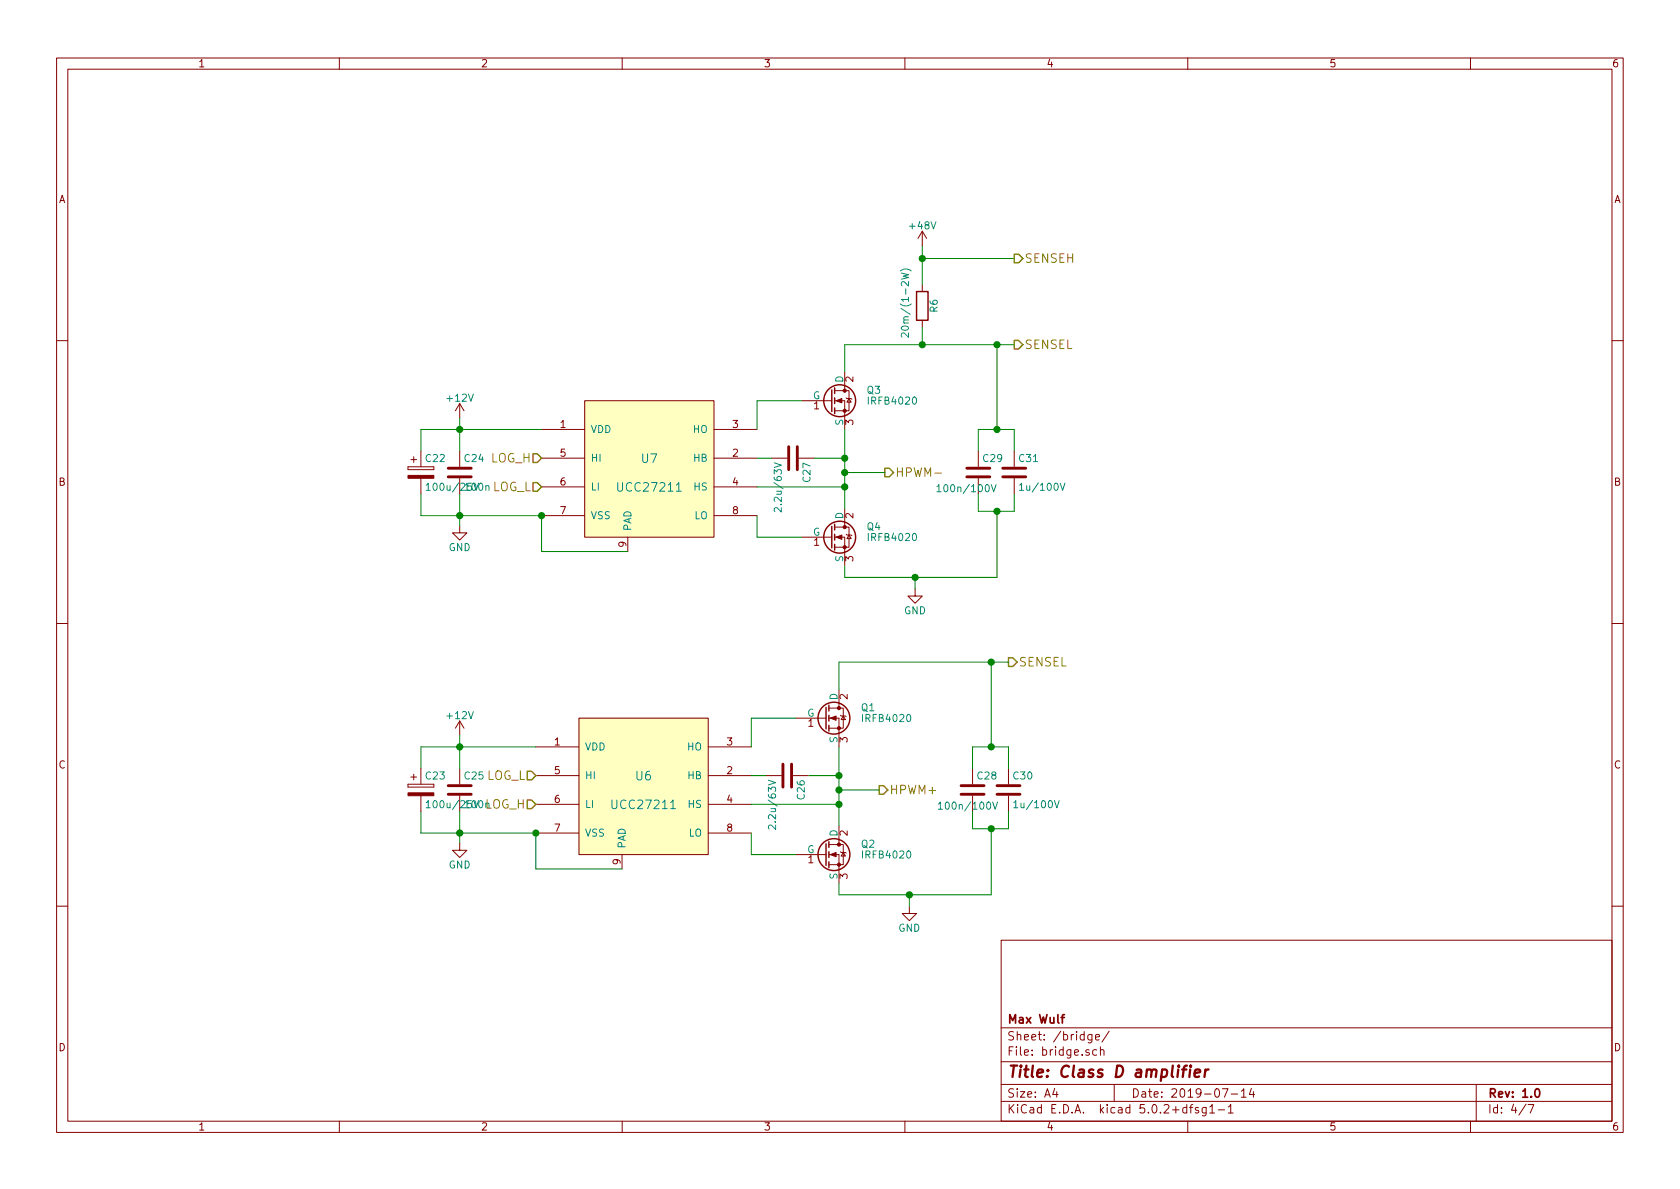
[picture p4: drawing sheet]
EESchema Schematic File Version 4
LIBS:classD-cache
EELAYER 26 0
EELAYER END
$Descr A4 11693 8268
encoding utf-8
Sheet 4 7
Title "Class D amplifier"
Date "2019-07-14"
Rev "1.0"
Comp "Max Wulf"
Comment1 ""
Comment2 ""
Comment3 ""
Comment4 ""
$EndDescr
$Comp
L UCC27211:UCC27211 U7
U 1 1
P 4520 3280
F 0 "U7" H 4520 3380 60  0000 C CNN
F 1 "UCC27211" H 4520 3180 60  0000 C CNN
F 2 "Package_SO:Texas_HTSOP-8-1EP_3.9x4.9mm_P1.27mm_EP2.95x4.9mm_Mask2.4x3.1mm_ThermalVias" H 4770 2880 60  0001 C CNN
F 3 "" H 4770 2880 60  0001 C CNN
	1    4520 3280
	1    0    0    -1  
$EndComp
$Comp
L irfb4020:IRFB4020 Q3
U 1 1
P 5780 2780
F 0 "Q3" H 6030 2855 50  0000 L CNN
F 1 "IRFB4020" H 6030 2780 50  0000 L CNN
F 2 "Package_TO_SOT_THT:TO-220-3_Vertical" H 6030 2705 50  0001 L CIN
F 3 "" H 5780 2780 50  0001 L CNN
	1    5780 2780
	1    0    0    -1  
$EndComp
$Comp
L irfb4020:IRFB4020 Q4
U 1 1
P 5780 3730
F 0 "Q4" H 6030 3805 50  0000 L CNN
F 1 "IRFB4020" H 6030 3730 50  0000 L CNN
F 2 "Package_TO_SOT_THT:TO-220-3_Vertical" H 6030 3655 50  0001 L CIN
F 3 "" H 5780 3730 50  0001 L CNN
	1    5780 3730
	1    0    0    -1  
$EndComp
$Comp
L classD-rescue:C-classD_0_6-rescue C29
U 1 1
P 6810 3280
F 0 "C29" H 6835 3380 50  0000 L CNN
F 1 "100n/100V" H 6510 3170 50  0000 L CNN
F 2 "Capacitor_SMD:C_0805_2012Metric_Pad1.15x1.40mm_HandSolder" H 6848 3130 50  0001 C CNN
F 3 "" H 6810 3280 50  0001 C CNN
	1    6810 3280
	1    0    0    -1  
$EndComp
$Comp
L classD-rescue:C-classD_0_6-rescue C31
U 1 1
P 7060 3280
F 0 "C31" H 7085 3380 50  0000 L CNN
F 1 "1u/100V" H 7085 3180 50  0000 L CNN
F 2 "Capacitor_SMD:C_0805_2012Metric_Pad1.15x1.40mm_HandSolder" H 7098 3130 50  0001 C CNN
F 3 "" H 7060 3280 50  0001 C CNN
	1    7060 3280
	1    0    0    -1  
$EndComp
$Comp
L classD-rescue:C-classD_0_6-rescue C27
U 1 1
P 5520 3180
F 0 "C27" H 5545 3280 50  0000 L CNN
F 1 "2.2u/63V" H 5545 3080 50  0000 L CNN
F 2 "Capacitor_SMD:C_1206_3216Metric_Pad1.42x1.75mm_HandSolder" H 5558 3030 50  0001 C CNN
F 3 "" H 5520 3180 50  0001 C CNN
	1    5520 3180
	0    1    1    0   
$EndComp
$Comp
L classD-rescue:R-classD_0_6-rescue R6
U 1 1
P 6420 2120
F 0 "R6" V 6500 2120 50  0000 C CNN
F 1 "20m/(1-2W)" V 6300 2140 50  0000 C CNN
F 2 "Resistor_SMD:R_2512_6332Metric_Pad1.52x3.35mm_HandSolder" V 6350 2120 50  0001 C CNN
F 3 "" H 6420 2120 50  0001 C CNN
	1    6420 2120
	1    0    0    -1  
$EndComp
$Comp
L classD-rescue:C-classD_0_6-rescue C24
U 1 1
P 3200 3280
F 0 "C24" H 3225 3380 50  0000 L CNN
F 1 "100n" H 3225 3180 50  0000 L CNN
F 2 "Capacitor_SMD:C_0805_2012Metric_Pad1.15x1.40mm_HandSolder" H 3238 3130 50  0001 C CNN
F 3 "" H 3200 3280 50  0001 C CNN
	1    3200 3280
	1    0    0    -1  
$EndComp
Text HLabel 3770 3180 0    60   Input ~ 0
LOG_H
Text HLabel 3770 3380 0    60   Input ~ 0
LOG_L
$Comp
L power:GND #PWR041
U 1 1
P 3200 3650
F 0 "#PWR041" H 3200 3400 50  0001 C CNN
F 1 "GND" H 3200 3500 50  0000 C CNN
F 2 "" H 3200 3650 50  0001 C CNN
F 3 "" H 3200 3650 50  0001 C CNN
	1    3200 3650
	1    0    0    -1  
$EndComp
$Comp
L power:+12V #PWR042
U 1 1
P 3200 2900
F 0 "#PWR042" H 3200 2750 50  0001 C CNN
F 1 "+12V" H 3200 3040 50  0000 C CNN
F 2 "" H 3200 2900 50  0001 C CNN
F 3 "" H 3200 2900 50  0001 C CNN
	1    3200 2900
	1    0    0    -1  
$EndComp
Text HLabel 6160 3280 2    60   Output ~ 0
HPWM-
$Comp
L power:GND #PWR043
U 1 1
P 6370 4090
F 0 "#PWR043" H 6370 3840 50  0001 C CNN
F 1 "GND" H 6370 3940 50  0000 C CNN
F 2 "" H 6370 4090 50  0001 C CNN
F 3 "" H 6370 4090 50  0001 C CNN
	1    6370 4090
	1    0    0    -1  
$EndComp
Wire Wire Line
	2930 2980 3200 2980
Wire Wire Line
	3200 2900 3200 2980
Wire Wire Line
	3200 3430 3200 3580
Wire Wire Line
	2930 3580 3200 3580
Connection ~ 3200 2980
Connection ~ 3200 3580
Wire Wire Line
	5880 3380 5270 3380
Wire Wire Line
	5580 3730 5270 3730
Wire Wire Line
	5270 3730 5270 3580
Wire Wire Line
	5270 2980 5270 2780
Wire Wire Line
	5270 2780 5580 2780
Wire Wire Line
	5880 2980 5880 3180
Connection ~ 5880 3380
Wire Wire Line
	6160 3280 5880 3280
Connection ~ 5880 3280
Connection ~ 5880 3180
Wire Wire Line
	5670 3180 5880 3180
Wire Wire Line
	5370 3180 5270 3180
Wire Wire Line
	5880 2580 5880 2390
Wire Wire Line
	5880 2390 6420 2390
Wire Wire Line
	6940 2390 6940 2980
Wire Wire Line
	6810 2980 6940 2980
Wire Wire Line
	6810 2980 6810 3130
Wire Wire Line
	7060 2980 7060 3130
Connection ~ 6940 2980
Wire Wire Line
	6810 3430 6810 3550
Wire Wire Line
	6810 3550 6940 3550
Wire Wire Line
	7060 3550 7060 3430
Wire Wire Line
	6940 4010 6940 3550
Wire Wire Line
	5880 4010 6370 4010
Wire Wire Line
	5880 4010 5880 3930
Connection ~ 6940 3550
Wire Wire Line
	6370 4090 6370 4010
Connection ~ 6370 4010
Wire Wire Line
	2930 3130 2930 2980
Wire Wire Line
	2930 3430 2930 3580
Wire Wire Line
	6420 2270 6420 2390
Connection ~ 6420 2390
Wire Wire Line
	7060 1790 6420 1790
Wire Wire Line
	6420 1700 6420 1790
Text HLabel 7060 1790 2    60   Output ~ 0
SENSEH
Text HLabel 7060 2390 2    60   Output ~ 0
SENSEL
Connection ~ 6940 2390
$Comp
L UCC27211:UCC27211 U6
U 1 1
P 4480 5490
F 0 "U6" H 4480 5590 60  0000 C CNN
F 1 "UCC27211" H 4480 5390 60  0000 C CNN
F 2 "Package_SO:Texas_HTSOP-8-1EP_3.9x4.9mm_P1.27mm_EP2.95x4.9mm_Mask2.4x3.1mm_ThermalVias" H 4730 5090 60  0001 C CNN
F 3 "" H 4730 5090 60  0001 C CNN
	1    4480 5490
	1    0    0    -1  
$EndComp
$Comp
L irfb4020:IRFB4020 Q1
U 1 1
P 5740 4990
F 0 "Q1" H 5990 5065 50  0000 L CNN
F 1 "IRFB4020" H 5990 4990 50  0000 L CNN
F 2 "Package_TO_SOT_THT:TO-220-3_Vertical" H 5990 4915 50  0001 L CIN
F 3 "" H 5740 4990 50  0001 L CNN
	1    5740 4990
	1    0    0    -1  
$EndComp
$Comp
L irfb4020:IRFB4020 Q2
U 1 1
P 5740 5940
F 0 "Q2" H 5990 6015 50  0000 L CNN
F 1 "IRFB4020" H 5990 5940 50  0000 L CNN
F 2 "Package_TO_SOT_THT:TO-220-3_Vertical" H 5990 5865 50  0001 L CIN
F 3 "" H 5740 5940 50  0001 L CNN
	1    5740 5940
	1    0    0    -1  
$EndComp
$Comp
L classD-rescue:C-classD_0_6-rescue C28
U 1 1
P 6770 5490
F 0 "C28" H 6795 5590 50  0000 L CNN
F 1 "100n/100V" H 6520 5380 50  0000 L CNN
F 2 "Capacitor_SMD:C_0805_2012Metric_Pad1.15x1.40mm_HandSolder" H 6808 5340 50  0001 C CNN
F 3 "" H 6770 5490 50  0001 C CNN
	1    6770 5490
	1    0    0    -1  
$EndComp
$Comp
L classD-rescue:C-classD_0_6-rescue C30
U 1 1
P 7020 5490
F 0 "C30" H 7045 5590 50  0000 L CNN
F 1 "1u/100V" H 7045 5390 50  0000 L CNN
F 2 "Capacitor_SMD:C_0805_2012Metric_Pad1.15x1.40mm_HandSolder" H 7058 5340 50  0001 C CNN
F 3 "" H 7020 5490 50  0001 C CNN
	1    7020 5490
	1    0    0    -1  
$EndComp
$Comp
L classD-rescue:C-classD_0_6-rescue C26
U 1 1
P 5480 5390
F 0 "C26" H 5505 5490 50  0000 L CNN
F 1 "2.2u/63V" H 5505 5290 50  0000 L CNN
F 2 "Capacitor_SMD:C_1206_3216Metric_Pad1.42x1.75mm_HandSolder" H 5518 5240 50  0001 C CNN
F 3 "" H 5480 5390 50  0001 C CNN
	1    5480 5390
	0    1    1    0   
$EndComp
$Comp
L classD-rescue:C-classD_0_6-rescue C25
U 1 1
P 3200 5490
F 0 "C25" H 3225 5590 50  0000 L CNN
F 1 "100n" H 3225 5390 50  0000 L CNN
F 2 "Capacitor_SMD:C_0805_2012Metric_Pad1.15x1.40mm_HandSolder" H 3238 5340 50  0001 C CNN
F 3 "" H 3200 5490 50  0001 C CNN
	1    3200 5490
	1    0    0    -1  
$EndComp
Text HLabel 3730 5390 0    60   Input ~ 0
LOG_L
Text HLabel 3730 5590 0    60   Input ~ 0
LOG_H
$Comp
L power:GND #PWR044
U 1 1
P 3200 5860
F 0 "#PWR044" H 3200 5610 50  0001 C CNN
F 1 "GND" H 3200 5710 50  0000 C CNN
F 2 "" H 3200 5860 50  0001 C CNN
F 3 "" H 3200 5860 50  0001 C CNN
	1    3200 5860
	1    0    0    -1  
$EndComp
$Comp
L power:+12V #PWR045
U 1 1
P 3200 5110
F 0 "#PWR045" H 3200 4960 50  0001 C CNN
F 1 "+12V" H 3200 5250 50  0000 C CNN
F 2 "" H 3200 5110 50  0001 C CNN
F 3 "" H 3200 5110 50  0001 C CNN
	1    3200 5110
	1    0    0    -1  
$EndComp
Text HLabel 6120 5490 2    60   Output ~ 0
HPWM+
$Comp
L power:GND #PWR046
U 1 1
P 6330 6300
F 0 "#PWR046" H 6330 6050 50  0001 C CNN
F 1 "GND" H 6330 6150 50  0000 C CNN
F 2 "" H 6330 6300 50  0001 C CNN
F 3 "" H 6330 6300 50  0001 C CNN
	1    6330 6300
	1    0    0    -1  
$EndComp
Wire Wire Line
	2930 5190 3200 5190
Wire Wire Line
	3200 5110 3200 5190
Wire Wire Line
	3200 5640 3200 5790
Wire Wire Line
	2930 5790 3200 5790
Connection ~ 3200 5190
Connection ~ 3200 5790
Wire Wire Line
	5840 5590 5230 5590
Wire Wire Line
	5540 5940 5230 5940
Wire Wire Line
	5230 5940 5230 5790
Wire Wire Line
	5230 5190 5230 4990
Wire Wire Line
	5230 4990 5540 4990
Wire Wire Line
	5840 5190 5840 5390
Connection ~ 5840 5590
Wire Wire Line
	6120 5490 5840 5490
Connection ~ 5840 5490
Connection ~ 5840 5390
Wire Wire Line
	5630 5390 5840 5390
Wire Wire Line
	5330 5390 5230 5390
Wire Wire Line
	5840 4790 5840 4600
Wire Wire Line
	5840 4600 6900 4600
Wire Wire Line
	6900 4600 6900 5190
Wire Wire Line
	6770 5190 6900 5190
Wire Wire Line
	6770 5190 6770 5340
Wire Wire Line
	7020 5190 7020 5340
Connection ~ 6900 5190
Wire Wire Line
	6770 5640 6770 5760
Wire Wire Line
	6770 5760 6900 5760
Wire Wire Line
	7020 5760 7020 5640
Wire Wire Line
	6900 6220 6900 5760
Wire Wire Line
	5840 6220 6330 6220
Wire Wire Line
	5840 6220 5840 6140
Connection ~ 6900 5760
Wire Wire Line
	6330 6300 6330 6220
Connection ~ 6330 6220
Wire Wire Line
	2930 5340 2930 5190
Wire Wire Line
	2930 5640 2930 5790
Text HLabel 7020 4600 2    60   Output ~ 0
SENSEL
Connection ~ 6900 4600
$Comp
L power:+48V #PWR047
U 1 1
P 6420 1700
F 0 "#PWR047" H 6420 1550 50  0001 C CNN
F 1 "+48V" H 6420 1840 50  0000 C CNN
F 2 "" H 6420 1700 50  0001 C CNN
F 3 "" H 6420 1700 50  0001 C CNN
	1    6420 1700
	1    0    0    -1  
$EndComp
Connection ~ 6420 1790
$Comp
L classD-rescue:CP-classD_0_6-rescue C22
U 1 1
P 2930 3280
F 0 "C22" H 2955 3380 50  0000 L CNN
F 1 "100u/25V" H 2955 3180 50  0000 L CNN
F 2 "Capacitor_THT:CP_Radial_D8.0mm_P3.50mm" H 2968 3130 50  0001 C CNN
F 3 "" H 2930 3280 50  0001 C CNN
	1    2930 3280
	1    0    0    -1  
$EndComp
$Comp
L classD-rescue:CP-classD_0_6-rescue C23
U 1 1
P 2930 5490
F 0 "C23" H 2955 5590 50  0000 L CNN
F 1 "100u/25V" H 2955 5390 50  0000 L CNN
F 2 "Capacitor_THT:CP_Radial_D8.0mm_P3.50mm" H 2968 5340 50  0001 C CNN
F 3 "" H 2930 5490 50  0001 C CNN
	1    2930 5490
	1    0    0    -1  
$EndComp
Wire Wire Line
	3200 2980 3770 2980
Wire Wire Line
	3200 2980 3200 3130
Wire Wire Line
	3200 3580 3200 3650
Wire Wire Line
	3200 3580 3770 3580
Wire Wire Line
	5880 3380 5880 3530
Wire Wire Line
	5880 3280 5880 3380
Wire Wire Line
	5880 3180 5880 3280
Wire Wire Line
	6940 2980 7060 2980
Wire Wire Line
	6940 3550 7060 3550
Wire Wire Line
	6370 4010 6940 4010
Wire Wire Line
	6420 2390 6940 2390
Wire Wire Line
	6940 2390 7060 2390
Wire Wire Line
	3200 5190 3730 5190
Wire Wire Line
	3200 5190 3200 5340
Wire Wire Line
	3200 5790 3200 5860
Wire Wire Line
	3200 5790 3730 5790
Wire Wire Line
	5840 5590 5840 5740
Wire Wire Line
	5840 5490 5840 5590
Wire Wire Line
	5840 5390 5840 5490
Wire Wire Line
	6900 5190 7020 5190
Wire Wire Line
	6900 5760 7020 5760
Wire Wire Line
	6330 6220 6900 6220
Wire Wire Line
	6900 4600 7020 4600
Wire Wire Line
	6420 1790 6420 1970
Wire Wire Line
	4370 3830 3770 3830
Wire Wire Line
	3770 3830 3770 3580
Connection ~ 3770 3580
Wire Wire Line
	4330 6040 3730 6040
Wire Wire Line
	3730 6040 3730 5790
Connection ~ 3730 5790
$EndSCHEMATC
